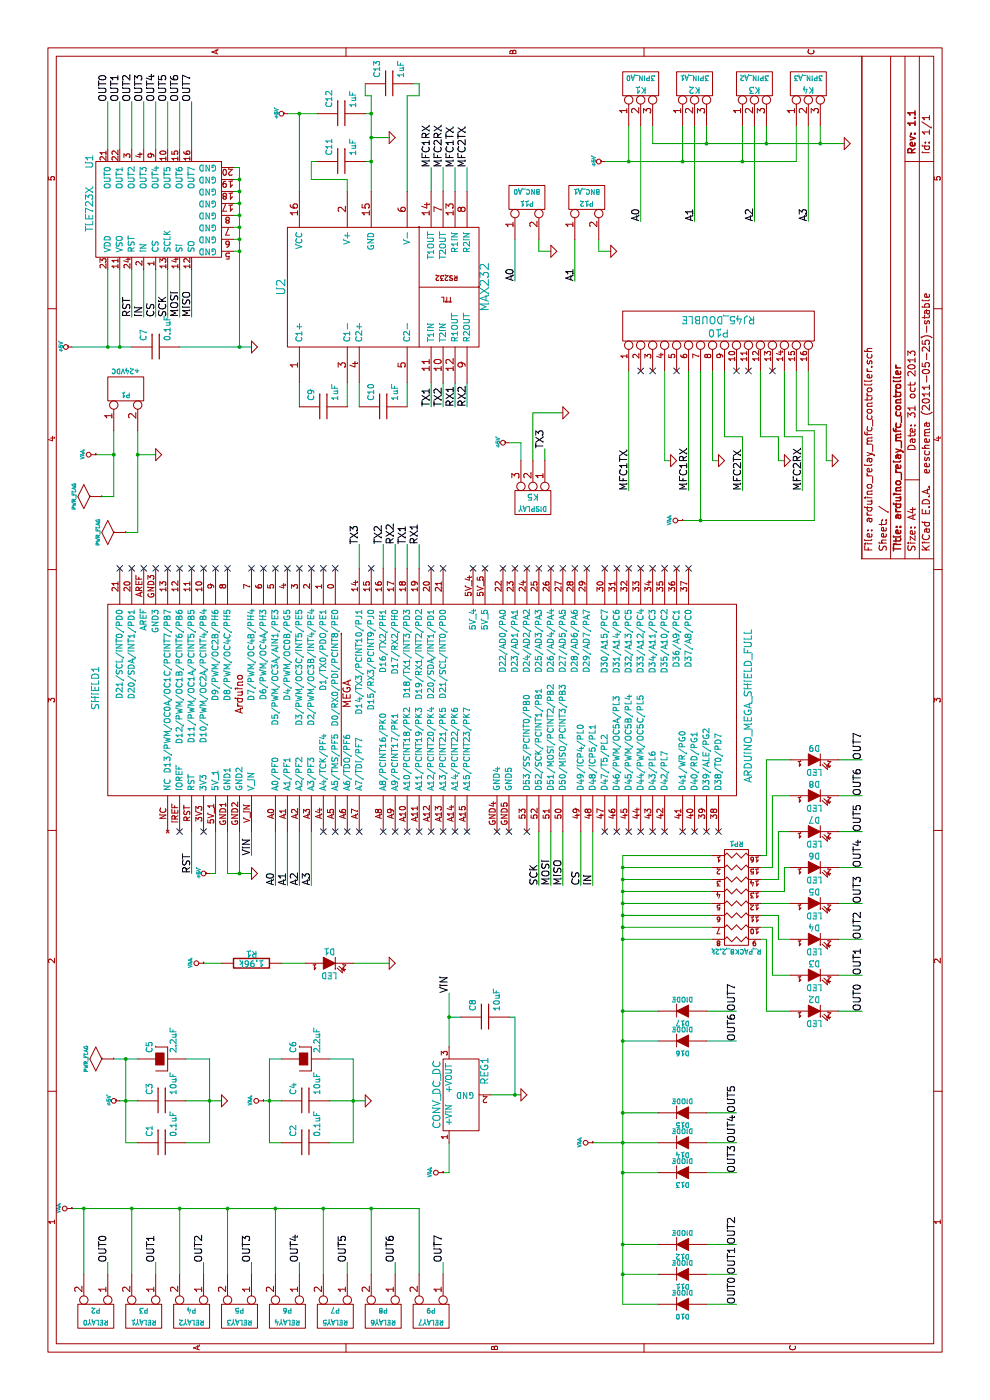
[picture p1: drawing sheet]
EESchema Schematic File Version 2  date Thu 31 Oct 2013 03:44:18 PM EDT
LIBS:power
LIBS:device
LIBS:transistors
LIBS:conn
LIBS:linear
LIBS:regul
LIBS:74xx
LIBS:cmos4000
LIBS:adc-dac
LIBS:memory
LIBS:xilinx
LIBS:special
LIBS:microcontrollers
LIBS:dsp
LIBS:microchip
LIBS:analog_switches
LIBS:motorola
LIBS:texas
LIBS:intel
LIBS:audio
LIBS:interface
LIBS:digital-audio
LIBS:philips
LIBS:display
LIBS:cypress
LIBS:siliconi
LIBS:opto
LIBS:atmel
LIBS:contrib
LIBS:valves
LIBS:arduino_relay_mfc_controller
LIBS:arduino_relay_mfc_controller-cache
EELAYER 25  0
EELAYER END
$Descr A4 11700 8267
encoding utf-8
Sheet 1 1
Title "arduino_relay_mfc_controller"
Date "31 oct 2013"
Rev "1.1"
Comp ""
Comment1 ""
Comment2 ""
Comment3 ""
Comment4 ""
$EndDescr
Wire Wire Line
	8250 4700 8250 4450
Wire Wire Line
	8250 4450 7850 4450
Wire Wire Line
	7850 4550 7950 4550
Wire Wire Line
	6950 3000 7150 3000
Wire Wire Line
	4300 2500 4750 2500
Wire Wire Line
	4300 2300 4750 2300
Wire Wire Line
	3000 5900 3000 6150
Wire Wire Line
	2150 5900 2150 6150
Wire Wire Line
	1300 5900 1300 6150
Wire Wire Line
	800  5900 800  6150
Wire Wire Line
	3000 5200 3000 5500
Wire Wire Line
	2150 4950 2150 5500
Wire Wire Line
	1300 5200 1300 5500
Wire Wire Line
	800  5500 800  5200
Wire Wire Line
	8100 6800 7350 6800
Wire Wire Line
	8100 6800 8100 6650
Wire Wire Line
	8100 6650 8600 6650
Wire Wire Line
	8050 6500 7850 6500
Wire Wire Line
	8050 6500 8050 6350
Wire Wire Line
	8050 6350 8600 6350
Wire Wire Line
	8600 5950 7850 5950
Wire Wire Line
	8600 5750 7600 5750
Wire Wire Line
	8600 5250 7600 5250
Connection ~ 2550 4300
Wire Wire Line
	2550 4300 3200 4300
Wire Wire Line
	3200 4300 3200 4250
Wire Wire Line
	2150 3750 1900 3750
Wire Wire Line
	1900 3750 1900 3700
Wire Wire Line
	4550 2100 4750 2100
Wire Wire Line
	7850 6500 7850 6550
Wire Wire Line
	7850 5600 7850 5550
Connection ~ 10550 3100
Wire Wire Line
	10550 3100 10550 3250
Wire Wire Line
	10100 2500 10750 2500
Connection ~ 10350 3100
Wire Wire Line
	10350 3100 10350 3050
Wire Wire Line
	11000 3050 10900 3050
Wire Wire Line
	10900 3050 10900 3100
Wire Wire Line
	10900 3100 10100 3100
Wire Wire Line
	8300 3000 8500 3000
Wire Wire Line
	8300 2500 8500 2500
Wire Wire Line
	10100 3800 10300 3800
Wire Wire Line
	10100 3600 10300 3600
Wire Wire Line
	8500 3800 8300 3800
Wire Wire Line
	8500 3600 8300 3600
Wire Wire Line
	6950 3400 7150 3400
Wire Wire Line
	6950 3200 7150 3200
Wire Wire Line
	9700 4300 9350 4300
Wire Wire Line
	9600 4600 9600 4500
Wire Wire Line
	9600 4500 9700 4500
Wire Wire Line
	3650 2350 3650 2550
Connection ~ 2850 1050
Wire Wire Line
	2850 1150 2850 950 
Wire Wire Line
	10650 6750 9850 6750
Wire Wire Line
	10650 5800 9850 5800
Connection ~ 10500 6850
Wire Wire Line
	10500 6850 10650 6850
Connection ~ 10500 5900
Wire Wire Line
	10650 5900 10500 5900
Connection ~ 10350 6200
Wire Wire Line
	10650 6200 10350 6200
Connection ~ 10350 5250
Wire Wire Line
	10350 5250 10650 5250
Wire Wire Line
	2850 2750 2850 2950
Wire Wire Line
	2850 2950 2150 2950
Wire Wire Line
	2850 2350 2850 2250
Wire Wire Line
	2850 2250 2150 2250
Wire Wire Line
	2500 2750 2500 3050
Wire Wire Line
	2850 1550 2850 1750
Wire Wire Line
	2850 1750 2150 1750
Wire Wire Line
	2500 1550 2500 1850
Connection ~ 2500 1050
Wire Wire Line
	2150 1150 2150 1050
Wire Wire Line
	5350 7000 5350 7200
Wire Wire Line
	4750 7000 4750 7200
Wire Wire Line
	4150 7000 4150 7200
Wire Wire Line
	3550 7000 3550 7200
Wire Wire Line
	3850 6600 3850 6500
Wire Wire Line
	3850 6500 4050 6500
Wire Wire Line
	4050 6500 4050 6350
Wire Wire Line
	3250 6600 3250 6400
Wire Wire Line
	3250 6400 3850 6400
Wire Wire Line
	3850 6400 3850 6350
Wire Wire Line
	4450 6600 4450 6550
Wire Wire Line
	4450 6550 4250 6550
Wire Wire Line
	4250 6550 4250 6350
Wire Wire Line
	5050 6600 5050 6450
Wire Wire Line
	5050 6450 4450 6450
Wire Wire Line
	4450 6450 4450 6350
Connection ~ 3850 5200
Wire Wire Line
	3850 5200 3850 5950
Connection ~ 4050 5200
Wire Wire Line
	4050 5200 4050 5950
Connection ~ 4250 5200
Wire Wire Line
	4250 5200 4250 5950
Connection ~ 4450 5200
Wire Wire Line
	4450 5200 4450 5950
Connection ~ 1050 5200
Connection ~ 1900 5200
Connection ~ 3000 5200
Connection ~ 2150 5200
Connection ~ 1600 3100
Wire Wire Line
	1600 3100 1050 3100
Connection ~ 1600 2300
Wire Wire Line
	1600 2300 1050 2300
Connection ~ 1600 1500
Wire Wire Line
	1600 1500 1050 1500
Connection ~ 1600 700 
Wire Wire Line
	1050 700  1600 700 
Wire Wire Line
	1050 3700 1150 3700
Wire Wire Line
	1050 2900 1150 2900
Wire Wire Line
	1050 2100 1150 2100
Wire Wire Line
	1050 1300 1150 1300
Wire Wire Line
	10450 1600 10850 1600
Wire Wire Line
	10450 1400 10850 1400
Wire Wire Line
	10450 1200 10850 1200
Wire Wire Line
	10450 1000 10850 1000
Connection ~ 10200 2000
Wire Wire Line
	10200 1950 10200 2000
Connection ~ 10000 2000
Wire Wire Line
	10000 2000 10000 1950
Connection ~ 9800 2000
Wire Wire Line
	9800 2000 9800 1950
Connection ~ 9600 2000
Wire Wire Line
	9600 2000 9600 1950
Wire Wire Line
	8800 1500 8800 2100
Connection ~ 8800 900 
Wire Wire Line
	8800 900  9450 900 
Wire Wire Line
	9450 1100 9050 1100
Wire Wire Line
	9450 1200 9050 1200
Wire Wire Line
	9450 1400 9050 1400
Wire Wire Line
	9450 1600 9050 1600
Wire Wire Line
	4750 4850 4300 4850
Wire Wire Line
	4750 4600 4300 4600
Connection ~ 7900 1150
Wire Wire Line
	7250 1050 7250 1150
Wire Wire Line
	7250 1150 8100 1150
Wire Wire Line
	7900 1300 7900 1150
Connection ~ 4400 2000
Wire Wire Line
	4750 2000 4400 2000
Wire Wire Line
	4400 2100 4400 1900
Wire Wire Line
	4400 1900 4750 1900
Wire Wire Line
	7900 800  7900 950 
Wire Wire Line
	8100 950  7550 950 
Wire Wire Line
	7550 950  7550 850 
Connection ~ 7900 950 
Wire Wire Line
	4750 4500 4300 4500
Wire Wire Line
	4750 4700 4300 4700
Wire Wire Line
	4750 4950 4300 4950
Wire Wire Line
	9450 1500 9050 1500
Wire Wire Line
	9450 1300 9050 1300
Wire Wire Line
	4750 1600 4400 1600
Wire Wire Line
	9450 1000 8800 1000
Wire Wire Line
	8800 1100 8800 600 
Connection ~ 8800 1000
Wire Wire Line
	10300 1950 10300 2000
Wire Wire Line
	10300 2000 8800 2000
Connection ~ 8800 2000
Wire Wire Line
	9700 2000 9700 1950
Connection ~ 9700 2000
Wire Wire Line
	9900 2000 9900 1950
Connection ~ 9900 2000
Wire Wire Line
	10100 2000 10100 1950
Connection ~ 10100 2000
Wire Wire Line
	10450 900  10850 900 
Wire Wire Line
	10450 1100 10850 1100
Wire Wire Line
	10450 1300 10850 1300
Wire Wire Line
	10450 1500 10850 1500
Wire Wire Line
	1050 900  1150 900 
Wire Wire Line
	1050 1700 1150 1700
Wire Wire Line
	1050 2500 1150 2500
Wire Wire Line
	1050 3300 1150 3300
Wire Wire Line
	1600 600  1600 3500
Wire Wire Line
	1600 3500 1050 3500
Wire Wire Line
	1600 1100 1050 1100
Connection ~ 1600 1100
Wire Wire Line
	1600 1900 1050 1900
Connection ~ 1600 1900
Wire Wire Line
	1600 2700 1050 2700
Connection ~ 1600 2700
Connection ~ 2400 5200
Connection ~ 1300 5200
Wire Wire Line
	800  5200 4550 5200
Wire Wire Line
	4550 5200 4550 5950
Connection ~ 3250 5200
Wire Wire Line
	4350 5200 4350 5950
Connection ~ 4350 5200
Wire Wire Line
	4150 5200 4150 5950
Connection ~ 4150 5200
Wire Wire Line
	3950 5200 3950 5950
Connection ~ 3950 5200
Wire Wire Line
	4550 6350 4550 6400
Wire Wire Line
	4550 6400 5350 6400
Wire Wire Line
	5350 6400 5350 6600
Wire Wire Line
	4350 6350 4350 6500
Wire Wire Line
	4350 6500 4750 6500
Wire Wire Line
	4750 6500 4750 6600
Wire Wire Line
	4150 6350 4150 6600
Wire Wire Line
	3950 6350 3950 6450
Wire Wire Line
	3950 6450 3550 6450
Wire Wire Line
	3550 6450 3550 6600
Wire Wire Line
	3250 7000 3250 7200
Wire Wire Line
	3850 7000 3850 7200
Wire Wire Line
	4450 7000 4450 7200
Wire Wire Line
	5050 7000 5050 7200
Wire Wire Line
	2500 1000 2500 1150
Wire Wire Line
	2150 1050 2850 1050
Wire Wire Line
	2150 1750 2150 1550
Connection ~ 2500 1750
Wire Wire Line
	2500 2200 2500 2350
Wire Wire Line
	2150 2250 2150 2350
Connection ~ 2500 2250
Wire Wire Line
	2150 2950 2150 2750
Connection ~ 2500 2950
Wire Wire Line
	10650 6650 10350 6650
Wire Wire Line
	10350 6650 10350 5050
Wire Wire Line
	10350 5700 10650 5700
Connection ~ 10350 5700
Wire Wire Line
	10650 5450 10500 5450
Wire Wire Line
	10500 5450 10500 7050
Wire Wire Line
	10500 6400 10650 6400
Connection ~ 10500 6400
Wire Wire Line
	10650 5350 9850 5350
Wire Wire Line
	10650 6300 9850 6300
Wire Wire Line
	4750 1800 4400 1800
Wire Wire Line
	4400 1800 4400 1750
Wire Wire Line
	3650 1850 3650 1700
Wire Wire Line
	3650 2950 3650 3250
Wire Wire Line
	9700 5000 9600 5000
Wire Wire Line
	9600 5000 9600 5100
Wire Wire Line
	9700 4800 9350 4800
Wire Wire Line
	6950 3300 7150 3300
Wire Wire Line
	6950 3500 7150 3500
Wire Wire Line
	8500 3700 8300 3700
Wire Wire Line
	8500 3900 8300 3900
Wire Wire Line
	10100 3700 10300 3700
Wire Wire Line
	10100 3900 10300 3900
Wire Wire Line
	8300 2900 8500 2900
Wire Wire Line
	8300 3400 8500 3400
Wire Wire Line
	10750 3100 10750 3050
Connection ~ 10750 3100
Wire Wire Line
	10100 2900 10200 2900
Wire Wire Line
	10200 2900 10200 2600
Wire Wire Line
	10200 2600 10350 2600
Wire Wire Line
	10350 2600 10350 2650
Wire Wire Line
	10100 3400 10900 3400
Wire Wire Line
	10900 3400 10900 3500
Wire Wire Line
	10900 3500 11000 3500
Wire Wire Line
	11000 3500 11000 3450
Wire Wire Line
	10750 2650 10750 2400
Connection ~ 10750 2500
Wire Wire Line
	7350 6800 7350 5700
Connection ~ 7350 5850
Wire Wire Line
	7850 5950 7850 6000
Wire Wire Line
	7850 6950 7850 6900
Wire Wire Line
	2550 4350 2550 4100
Wire Wire Line
	3400 3750 2950 3750
Wire Wire Line
	3200 3850 3200 3750
Connection ~ 3200 3750
Wire Wire Line
	7850 5550 8600 5550
Wire Wire Line
	8600 5850 7350 5850
Wire Wire Line
	8600 6050 8050 6050
Wire Wire Line
	8050 6050 8050 6200
Wire Wire Line
	8050 6200 7600 6200
Wire Wire Line
	8600 6550 8050 6550
Wire Wire Line
	8050 6550 8050 6700
Wire Wire Line
	8050 6700 7600 6700
Wire Wire Line
	8600 6750 8150 6750
Wire Wire Line
	8150 6750 8150 6900
Wire Wire Line
	8150 6900 7850 6900
Wire Wire Line
	1050 5200 1050 5500
Wire Wire Line
	1900 5200 1900 5500
Wire Wire Line
	2400 5200 2400 5500
Wire Wire Line
	3250 5200 3250 5500
Wire Wire Line
	1050 5900 1050 6150
Wire Wire Line
	1900 5900 1900 6150
Wire Wire Line
	2400 5900 2400 6150
Wire Wire Line
	3250 5900 3250 6150
Wire Wire Line
	4300 2400 4750 2400
Wire Wire Line
	4300 2600 4750 2600
Wire Wire Line
	7850 4350 8000 4350
Wire Wire Line
	8000 4350 8000 4250
$Comp
L GND #PWR01
U 1 1
P 8250 4700
F 0 "#PWR01" H 8250 4700 30  0001 C CNN
F 1 "GND" H 8250 4630 30  0001 C CNN
	1    8250 4700
	1    0    0    -1  
$EndComp
$Comp
L +5V #PWR02
U 1 1
P 8000 4250
F 0 "#PWR02" H 8000 4340 20  0001 C CNN
F 1 "+5V" H 8000 4340 30  0000 C CNN
	1    8000 4250
	1    0    0    -1  
$EndComp
Text Label 7950 4550 0    60   ~ 0
TX3
$Comp
L CONN_3 K5
U 1 1
P 7500 4450
F 0 "K5" V 7450 4450 50  0000 C CNN
F 1 "DISPLAY" V 7550 4450 40  0000 C CNN
	1    7500 4450
	-1   0    0    1   
$EndComp
Text Label 7150 3000 0    60   ~ 0
TX3
NoConn ~ 6950 4200
NoConn ~ 6950 4300
NoConn ~ 6950 4400
NoConn ~ 6950 4500
Text Label 4300 2600 0    60   ~ 0
A3
Text Label 4300 2500 0    60   ~ 0
A2
Text Label 4300 2400 0    60   ~ 0
A1
Text Label 4300 2300 0    60   ~ 0
A0
$Comp
L DIODE D17
U 1 1
P 3250 5700
F 0 "D17" H 3250 5800 40  0000 C CNN
F 1 "DIODE" H 3250 5600 40  0000 C CNN
	1    3250 5700
	0    -1   -1   0   
$EndComp
$Comp
L DIODE D16
U 1 1
P 3000 5700
F 0 "D16" H 3000 5800 40  0000 C CNN
F 1 "DIODE" H 3000 5600 40  0000 C CNN
	1    3000 5700
	0    -1   -1   0   
$EndComp
$Comp
L DIODE D15
U 1 1
P 2400 5700
F 0 "D15" H 2400 5800 40  0000 C CNN
F 1 "DIODE" H 2400 5600 40  0000 C CNN
	1    2400 5700
	0    -1   -1   0   
$EndComp
$Comp
L DIODE D14
U 1 1
P 2150 5700
F 0 "D14" H 2150 5800 40  0000 C CNN
F 1 "DIODE" H 2150 5600 40  0000 C CNN
	1    2150 5700
	0    -1   -1   0   
$EndComp
$Comp
L DIODE D13
U 1 1
P 1900 5700
F 0 "D13" H 1900 5800 40  0000 C CNN
F 1 "DIODE" H 1900 5600 40  0000 C CNN
	1    1900 5700
	0    -1   -1   0   
$EndComp
$Comp
L DIODE D12
U 1 1
P 1300 5700
F 0 "D12" H 1300 5800 40  0000 C CNN
F 1 "DIODE" H 1300 5600 40  0000 C CNN
	1    1300 5700
	0    -1   -1   0   
$EndComp
$Comp
L DIODE D11
U 1 1
P 1050 5700
F 0 "D11" H 1050 5800 40  0000 C CNN
F 1 "DIODE" H 1050 5600 40  0000 C CNN
	1    1050 5700
	0    -1   -1   0   
$EndComp
$Comp
L DIODE D10
U 1 1
P 800 5700
F 0 "D10" H 800 5800 40  0000 C CNN
F 1 "DIODE" H 800 5600 40  0000 C CNN
	1    800  5700
	0    -1   -1   0   
$EndComp
NoConn ~ 8600 6450
NoConn ~ 8600 6250
NoConn ~ 8600 6150
NoConn ~ 8600 5650
NoConn ~ 8600 5450
NoConn ~ 8600 5350
$Comp
L CONN_16 P10
U 1 1
P 8950 6000
F 0 "P10" V 8920 6000 60  0000 C CNN
F 1 "RJ45_DOUBLE" V 9030 6000 60  0000 C CNN
	1    8950 6000
	1    0    0    -1  
$EndComp
$Comp
L C C8
U 1 1
P 3200 4050
F 0 "C8" H 3250 4150 50  0000 L CNN
F 1 "10uF" H 3250 3950 50  0000 L CNN
	1    3200 4050
	1    0    0    -1  
$EndComp
Text Label 3400 3750 0    60   ~ 0
VIN
$Comp
L VAA #PWR2
U 1 1
P 1900 3700
F 0 "#PWR2" H 1900 3760 30  0001 C CNN
F 1 "VAA" H 1900 3810 30  0000 C CNN
	1    1900 3700
	1    0    0    -1  
$EndComp
$Comp
L GND #PWR03
U 1 1
P 2550 4350
F 0 "#PWR03" H 2550 4350 30  0001 C CNN
F 1 "GND" H 2550 4280 30  0001 C CNN
	1    2550 4350
	1    0    0    -1  
$EndComp
$Comp
L CONV_DC_DC REG1
U 1 1
P 2550 3750
F 0 "REG1" H 2750 3450 60  0000 C CNN
F 1 "CONV_DC_DC" H 2550 3850 60  0000 C CNN
	1    2550 3750
	1    0    0    -1  
$EndComp
Text Label 4550 2100 0    60   ~ 0
VIN
$Comp
L GND #PWR04
U 1 1
P 7850 6950
F 0 "#PWR04" H 7850 6950 30  0001 C CNN
F 1 "GND" H 7850 6880 30  0001 C CNN
	1    7850 6950
	1    0    0    -1  
$EndComp
$Comp
L GND #PWR05
U 1 1
P 7850 6550
F 0 "#PWR05" H 7850 6550 30  0001 C CNN
F 1 "GND" H 7850 6480 30  0001 C CNN
	1    7850 6550
	1    0    0    -1  
$EndComp
$Comp
L GND #PWR06
U 1 1
P 7850 5600
F 0 "#PWR06" H 7850 5600 30  0001 C CNN
F 1 "GND" H 7850 5530 30  0001 C CNN
	1    7850 5600
	1    0    0    -1  
$EndComp
$Comp
L GND #PWR07
U 1 1
P 7850 6000
F 0 "#PWR07" H 7850 6000 30  0001 C CNN
F 1 "GND" H 7850 5930 30  0001 C CNN
	1    7850 6000
	1    0    0    -1  
$EndComp
$Comp
L VAA #PWR13
U 1 1
P 7350 5700
F 0 "#PWR13" H 7350 5760 30  0001 C CNN
F 1 "VAA" H 7350 5810 30  0000 C CNN
	1    7350 5700
	1    0    0    -1  
$EndComp
Text Label 7600 6700 0    60   ~ 0
MFC2RX
Text Label 7600 5750 0    60   ~ 0
MFC1RX
Text Label 7600 6200 0    60   ~ 0
MFC2TX
Text Label 7600 5250 0    60   ~ 0
MFC1TX
$Comp
L +5V #PWR08
U 1 1
P 10750 2400
F 0 "#PWR08" H 10750 2490 20  0001 C CNN
F 1 "+5V" H 10750 2490 30  0000 C CNN
	1    10750 2400
	1    0    0    -1  
$EndComp
$Comp
L GND #PWR09
U 1 1
P 10550 3250
F 0 "#PWR09" H 10550 3250 30  0001 C CNN
F 1 "GND" H 10550 3180 30  0001 C CNN
	1    10550 3250
	1    0    0    -1  
$EndComp
$Comp
L C C13
U 1 1
P 11000 3250
F 0 "C13" H 11050 3350 50  0000 L CNN
F 1 "1uF" H 11050 3150 50  0000 L CNN
	1    11000 3250
	1    0    0    -1  
$EndComp
$Comp
L C C12
U 1 1
P 10750 2850
F 0 "C12" H 10800 2950 50  0000 L CNN
F 1 "1uF" H 10800 2750 50  0000 L CNN
	1    10750 2850
	1    0    0    -1  
$EndComp
$Comp
L C C11
U 1 1
P 10350 2850
F 0 "C11" H 10400 2950 50  0000 L CNN
F 1 "1uF" H 10400 2750 50  0000 L CNN
	1    10350 2850
	1    0    0    -1  
$EndComp
$Comp
L C C10
U 1 1
P 8300 3200
F 0 "C10" H 8350 3300 50  0000 L CNN
F 1 "1uF" H 8350 3100 50  0000 L CNN
	1    8300 3200
	1    0    0    -1  
$EndComp
$Comp
L C C9
U 1 1
P 8300 2700
F 0 "C9" H 8350 2800 50  0000 L CNN
F 1 "1uF" H 8350 2600 50  0000 L CNN
	1    8300 2700
	1    0    0    -1  
$EndComp
Text Label 10300 3900 0    60   ~ 0
MFC2TX
Text Label 10300 3800 0    60   ~ 0
MFC1TX
Text Label 10300 3700 0    60   ~ 0
MFC2RX
Text Label 10300 3600 0    60   ~ 0
MFC1RX
Text Label 8300 3900 0    60   ~ 0
RX2
Text Label 8300 3800 0    60   ~ 0
RX1
Text Label 8300 3700 0    60   ~ 0
TX2
Text Label 8300 3600 0    60   ~ 0
TX1
Text Label 7150 3500 0    60   ~ 0
RX1
Text Label 7150 3400 0    60   ~ 0
TX1
Text Label 7150 3300 0    60   ~ 0
RX2
Text Label 7150 3200 0    60   ~ 0
TX2
$Comp
L MAX232 U2
U 1 1
P 9300 3200
F 0 "U2" H 9300 4050 70  0000 C CNN
F 1 "MAX232" H 9300 2350 70  0000 C CNN
	1    9300 3200
	1    0    0    -1  
$EndComp
Text Label 9350 4800 0    60   ~ 0
A1
Text Label 9350 4300 0    60   ~ 0
A0
$Comp
L GND #PWR010
U 1 1
P 9600 5100
F 0 "#PWR010" H 9600 5100 30  0001 C CNN
F 1 "GND" H 9600 5030 30  0001 C CNN
	1    9600 5100
	1    0    0    -1  
$EndComp
$Comp
L GND #PWR011
U 1 1
P 9600 4600
F 0 "#PWR011" H 9600 4600 30  0001 C CNN
F 1 "GND" H 9600 4530 30  0001 C CNN
	1    9600 4600
	1    0    0    -1  
$EndComp
$Comp
L CONN_2 P12
U 1 1
P 10050 4900
F 0 "P12" V 10000 4900 40  0000 C CNN
F 1 "BNC_A1" V 10100 4900 40  0000 C CNN
	1    10050 4900
	1    0    0    -1  
$EndComp
$Comp
L CONN_2 P11
U 1 1
P 10050 4400
F 0 "P11" V 10000 4400 40  0000 C CNN
F 1 "BNC_A0" V 10100 4400 40  0000 C CNN
	1    10050 4400
	1    0    0    -1  
$EndComp
$Comp
L TLE723X U1
U 1 1
P 9950 1250
F 0 "U1" H 10350 1750 60  0000 C CNN
F 1 "TLE723X" H 9950 1750 60  0000 C CNN
	1    9950 1250
	1    0    0    -1  
$EndComp
$Comp
L GND #PWR012
U 1 1
P 3650 3250
F 0 "#PWR012" H 3650 3250 30  0001 C CNN
F 1 "GND" H 3650 3180 30  0001 C CNN
	1    3650 3250
	1    0    0    -1  
$EndComp
$Comp
L VAA #PWR9
U 1 1
P 3650 1700
F 0 "#PWR9" H 3650 1760 30  0001 C CNN
F 1 "VAA" H 3650 1810 30  0000 C CNN
	1    3650 1700
	1    0    0    -1  
$EndComp
$Comp
L R R1
U 1 1
P 3650 2100
F 0 "R1" V 3730 2100 50  0000 C CNN
F 1 "1.96k" V 3650 2100 50  0000 C CNN
	1    3650 2100
	1    0    0    -1  
$EndComp
$Comp
L LED D1
U 1 1
P 3650 2750
F 0 "D1" H 3650 2850 50  0000 C CNN
F 1 "LED" H 3650 2650 50  0000 C CNN
	1    3650 2750
	0    1    1    0   
$EndComp
$Comp
L PWR_FLAG #FLG013
U 1 1
P 2850 950
F 0 "#FLG013" H 2850 1220 30  0001 C CNN
F 1 "PWR_FLAG" H 2850 1180 30  0000 C CNN
	1    2850 950 
	1    0    0    -1  
$EndComp
NoConn ~ 6950 1800
Text Label 9850 6750 0    60   ~ 0
A3
Text Label 9850 6300 0    60   ~ 0
A2
Text Label 9850 5800 0    60   ~ 0
A1
Text Label 9850 5350 0    60   ~ 0
A0
$Comp
L +5V #PWR014
U 1 1
P 10350 5050
F 0 "#PWR014" H 10350 5140 20  0001 C CNN
F 1 "+5V" H 10350 5140 30  0000 C CNN
	1    10350 5050
	1    0    0    -1  
$EndComp
$Comp
L GND #PWR015
U 1 1
P 10500 7050
F 0 "#PWR015" H 10500 7050 30  0001 C CNN
F 1 "GND" H 10500 6980 30  0001 C CNN
	1    10500 7050
	1    0    0    -1  
$EndComp
$Comp
L CONN_3 K3
U 1 1
P 11000 6300
F 0 "K3" V 10950 6300 50  0000 C CNN
F 1 "3PIN_A2" V 11050 6300 40  0000 C CNN
	1    11000 6300
	1    0    0    -1  
$EndComp
$Comp
L CONN_3 K4
U 1 1
P 11000 6750
F 0 "K4" V 10950 6750 50  0000 C CNN
F 1 "3PIN_A3" V 11050 6750 40  0000 C CNN
	1    11000 6750
	1    0    0    -1  
$EndComp
$Comp
L CONN_3 K2
U 1 1
P 11000 5800
F 0 "K2" V 10950 5800 50  0000 C CNN
F 1 "3PIN_A1" V 11050 5800 40  0000 C CNN
	1    11000 5800
	1    0    0    -1  
$EndComp
$Comp
L CONN_3 K1
U 1 1
P 11000 5350
F 0 "K1" V 10950 5350 50  0000 C CNN
F 1 "3PIN_A0" V 11050 5350 40  0000 C CNN
	1    11000 5350
	1    0    0    -1  
$EndComp
$Comp
L VAA #PWR6
U 1 1
P 2500 2200
F 0 "#PWR6" H 2500 2260 30  0001 C CNN
F 1 "VAA" H 2500 2310 30  0000 C CNN
	1    2500 2200
	1    0    0    -1  
$EndComp
$Comp
L C C2
U 1 1
P 2150 2550
F 0 "C2" H 2200 2650 50  0000 L CNN
F 1 "0.1uF" H 2200 2450 50  0000 L CNN
	1    2150 2550
	1    0    0    -1  
$EndComp
$Comp
L C C4
U 1 1
P 2500 2550
F 0 "C4" H 2550 2650 50  0000 L CNN
F 1 "10uF" H 2550 2450 50  0000 L CNN
	1    2500 2550
	1    0    0    -1  
$EndComp
$Comp
L CAPAPOL C6
U 1 1
P 2850 2550
F 0 "C6" H 2900 2650 50  0000 L CNN
F 1 "2.2uF" H 2900 2450 50  0000 L CNN
	1    2850 2550
	1    0    0    -1  
$EndComp
$Comp
L GND #PWR016
U 1 1
P 2500 3050
F 0 "#PWR016" H 2500 3050 30  0001 C CNN
F 1 "GND" H 2500 2980 30  0001 C CNN
	1    2500 3050
	1    0    0    -1  
$EndComp
$Comp
L GND #PWR017
U 1 1
P 2500 1850
F 0 "#PWR017" H 2500 1850 30  0001 C CNN
F 1 "GND" H 2500 1780 30  0001 C CNN
	1    2500 1850
	1    0    0    -1  
$EndComp
$Comp
L CAPAPOL C5
U 1 1
P 2850 1350
F 0 "C5" H 2900 1450 50  0000 L CNN
F 1 "2.2uF" H 2900 1250 50  0000 L CNN
	1    2850 1350
	1    0    0    -1  
$EndComp
$Comp
L C C3
U 1 1
P 2500 1350
F 0 "C3" H 2550 1450 50  0000 L CNN
F 1 "10uF" H 2550 1250 50  0000 L CNN
	1    2500 1350
	1    0    0    -1  
$EndComp
$Comp
L C C1
U 1 1
P 2150 1350
F 0 "C1" H 2200 1450 50  0000 L CNN
F 1 "0.1uF" H 2200 1250 50  0000 L CNN
	1    2150 1350
	1    0    0    -1  
$EndComp
$Comp
L +5V #PWR018
U 1 1
P 2500 1000
F 0 "#PWR018" H 2500 1090 20  0001 C CNN
F 1 "+5V" H 2500 1090 30  0000 C CNN
	1    2500 1000
	1    0    0    -1  
$EndComp
Text Label 5350 7200 0    60   ~ 0
OUT7
Text Label 5050 7200 0    60   ~ 0
OUT6
Text Label 4750 7200 0    60   ~ 0
OUT5
Text Label 4450 7200 0    60   ~ 0
OUT4
Text Label 4150 7200 0    60   ~ 0
OUT3
Text Label 3850 7200 0    60   ~ 0
OUT2
Text Label 3550 7200 0    60   ~ 0
OUT1
Text Label 3250 7200 0    60   ~ 0
OUT0
$Comp
L LED D6
U 1 1
P 4450 6800
F 0 "D6" H 4450 6900 50  0000 C CNN
F 1 "LED" H 4450 6700 50  0000 C CNN
	1    4450 6800
	0    1    1    0   
$EndComp
$Comp
L LED D7
U 1 1
P 4750 6800
F 0 "D7" H 4750 6900 50  0000 C CNN
F 1 "LED" H 4750 6700 50  0000 C CNN
	1    4750 6800
	0    1    1    0   
$EndComp
$Comp
L LED D9
U 1 1
P 5350 6800
F 0 "D9" H 5350 6900 50  0000 C CNN
F 1 "LED" H 5350 6700 50  0000 C CNN
	1    5350 6800
	0    1    1    0   
$EndComp
$Comp
L LED D8
U 1 1
P 5050 6800
F 0 "D8" H 5050 6900 50  0000 C CNN
F 1 "LED" H 5050 6700 50  0000 C CNN
	1    5050 6800
	0    1    1    0   
$EndComp
$Comp
L LED D4
U 1 1
P 3850 6800
F 0 "D4" H 3850 6900 50  0000 C CNN
F 1 "LED" H 3850 6700 50  0000 C CNN
	1    3850 6800
	0    1    1    0   
$EndComp
$Comp
L LED D5
U 1 1
P 4150 6800
F 0 "D5" H 4150 6900 50  0000 C CNN
F 1 "LED" H 4150 6700 50  0000 C CNN
	1    4150 6800
	0    1    1    0   
$EndComp
$Comp
L LED D3
U 1 1
P 3550 6800
F 0 "D3" H 3550 6900 50  0000 C CNN
F 1 "LED" H 3550 6700 50  0000 C CNN
	1    3550 6800
	0    1    1    0   
$EndComp
$Comp
L LED D2
U 1 1
P 3250 6800
F 0 "D2" H 3250 6900 50  0000 C CNN
F 1 "LED" H 3250 6700 50  0000 C CNN
	1    3250 6800
	0    1    1    0   
$EndComp
$Comp
L R_PACK8 RP1
U 1 1
P 4200 6150
F 0 "RP1" H 4200 6600 40  0000 C CNN
F 1 "R_PACK8_2.2k" H 4200 5700 40  0000 C CNN
	1    4200 6150
	0    1    1    0   
$EndComp
Text Label 3250 6150 0    60   ~ 0
OUT7
Text Label 3000 6150 0    60   ~ 0
OUT6
Text Label 2400 6150 0    60   ~ 0
OUT5
Text Label 2150 6150 0    60   ~ 0
OUT4
Text Label 1900 6150 0    60   ~ 0
OUT3
Text Label 1300 6150 0    60   ~ 0
OUT2
Text Label 1050 6150 0    60   ~ 0
OUT1
Text Label 800  6150 0    60   ~ 0
OUT0
$Comp
L VAA #PWR3
U 1 1
P 2150 4950
F 0 "#PWR3" H 2150 5010 30  0001 C CNN
F 1 "VAA" H 2150 5060 30  0000 C CNN
	1    2150 4950
	1    0    0    -1  
$EndComp
$Comp
L VAA #PWR1
U 1 1
P 1600 600
F 0 "#PWR1" H 1600 660 30  0001 C CNN
F 1 "VAA" H 1600 710 30  0000 C CNN
	1    1600 600 
	1    0    0    -1  
$EndComp
Text Label 1150 3700 0    60   ~ 0
OUT7
Text Label 1150 3300 0    60   ~ 0
OUT6
Text Label 1150 2900 0    60   ~ 0
OUT5
Text Label 1150 2500 0    60   ~ 0
OUT4
Text Label 1150 2100 0    60   ~ 0
OUT3
Text Label 1150 1700 0    60   ~ 0
OUT2
Text Label 1150 1300 0    60   ~ 0
OUT1
Text Label 1150 900  0    60   ~ 0
OUT0
$Comp
L CONN_2 P6
U 1 1
P 700 2400
F 0 "P6" V 650 2400 40  0000 C CNN
F 1 "RELAY4" V 750 2400 40  0000 C CNN
	1    700  2400
	-1   0    0    1   
$EndComp
$Comp
L CONN_2 P7
U 1 1
P 700 2800
F 0 "P7" V 650 2800 40  0000 C CNN
F 1 "RELAY5" V 750 2800 40  0000 C CNN
	1    700  2800
	-1   0    0    1   
$EndComp
$Comp
L CONN_2 P9
U 1 1
P 700 3600
F 0 "P9" V 650 3600 40  0000 C CNN
F 1 "RELAY7" V 750 3600 40  0000 C CNN
	1    700  3600
	-1   0    0    1   
$EndComp
$Comp
L CONN_2 P8
U 1 1
P 700 3200
F 0 "P8" V 650 3200 40  0000 C CNN
F 1 "RELAY6" V 750 3200 40  0000 C CNN
	1    700  3200
	-1   0    0    1   
$EndComp
$Comp
L CONN_2 P4
U 1 1
P 700 1600
F 0 "P4" V 650 1600 40  0000 C CNN
F 1 "RELAY2" V 750 1600 40  0000 C CNN
	1    700  1600
	-1   0    0    1   
$EndComp
$Comp
L CONN_2 P5
U 1 1
P 700 2000
F 0 "P5" V 650 2000 40  0000 C CNN
F 1 "RELAY3" V 750 2000 40  0000 C CNN
	1    700  2000
	-1   0    0    1   
$EndComp
$Comp
L CONN_2 P3
U 1 1
P 700 1200
F 0 "P3" V 650 1200 40  0000 C CNN
F 1 "RELAY1" V 750 1200 40  0000 C CNN
	1    700  1200
	-1   0    0    1   
$EndComp
Text Label 10850 1600 0    60   ~ 0
OUT7
Text Label 10850 1500 0    60   ~ 0
OUT6
Text Label 10850 1400 0    60   ~ 0
OUT5
Text Label 10850 1300 0    60   ~ 0
OUT4
Text Label 10850 1200 0    60   ~ 0
OUT3
Text Label 10850 1100 0    60   ~ 0
OUT2
Text Label 10850 1000 0    60   ~ 0
OUT1
Text Label 10850 900  0    60   ~ 0
OUT0
$Comp
L CONN_2 P2
U 1 1
P 700 800
F 0 "P2" V 650 800 40  0000 C CNN
F 1 "RELAY0" V 750 800 40  0000 C CNN
	1    700  800 
	-1   0    0    1   
$EndComp
$Comp
L GND #PWR019
U 1 1
P 8800 2100
F 0 "#PWR019" H 8800 2100 30  0001 C CNN
F 1 "GND" H 8800 2030 30  0001 C CNN
	1    8800 2100
	1    0    0    -1  
$EndComp
$Comp
L C C7
U 1 1
P 8800 1300
F 0 "C7" H 8850 1400 50  0000 L CNN
F 1 "0.1uF" H 8850 1200 50  0000 L CNN
	1    8800 1300
	1    0    0    -1  
$EndComp
$Comp
L +5V #PWR020
U 1 1
P 8800 600
F 0 "#PWR020" H 8800 690 20  0001 C CNN
F 1 "+5V" H 8800 690 30  0000 C CNN
	1    8800 600 
	1    0    0    -1  
$EndComp
Text Label 9050 1100 0    60   ~ 0
RST
Text Label 4400 1600 0    60   ~ 0
RST
Text Label 9050 1200 0    60   ~ 0
IN
Text Label 9050 1300 0    60   ~ 0
CS
Text Label 9050 1400 0    60   ~ 0
SCK
Text Label 9050 1500 0    60   ~ 0
MOSI
Text Label 9050 1600 0    60   ~ 0
MISO
Text Label 4300 4950 0    60   ~ 0
IN
Text Label 4300 4850 0    60   ~ 0
CS
Text Label 4300 4700 0    60   ~ 0
MISO
Text Label 4300 4600 0    60   ~ 0
MOSI
Text Label 4300 4500 0    60   ~ 0
SCK
NoConn ~ 6950 2100
NoConn ~ 6950 2200
NoConn ~ 6950 4600
NoConn ~ 6950 4700
NoConn ~ 6950 4800
NoConn ~ 6950 4900
NoConn ~ 6950 5050
NoConn ~ 6950 5150
NoConn ~ 6950 5250
NoConn ~ 6950 5350
NoConn ~ 6950 5450
NoConn ~ 6950 5550
NoConn ~ 6950 5650
NoConn ~ 6950 5750
NoConn ~ 4750 6000
NoConn ~ 4750 5900
$Comp
L PWR_FLAG #FLG021
U 1 1
P 7250 1050
F 0 "#FLG021" H 7250 1320 30  0001 C CNN
F 1 "PWR_FLAG" H 7250 1280 30  0000 C CNN
	1    7250 1050
	1    0    0    -1  
$EndComp
$Comp
L PWR_FLAG #FLG022
U 1 1
P 7550 850
F 0 "#FLG022" H 7550 1120 30  0001 C CNN
F 1 "PWR_FLAG" H 7550 1080 30  0000 C CNN
	1    7550 850 
	1    0    0    -1  
$EndComp
$Comp
L GND #PWR023
U 1 1
P 7900 1300
F 0 "#PWR023" H 7900 1300 30  0001 C CNN
F 1 "GND" H 7900 1230 30  0001 C CNN
	1    7900 1300
	1    0    0    -1  
$EndComp
$Comp
L VAA #PWR18
U 1 1
P 7900 800
F 0 "#PWR18" H 7900 860 30  0001 C CNN
F 1 "VAA" H 7900 910 30  0000 C CNN
	1    7900 800 
	1    0    0    -1  
$EndComp
NoConn ~ 4750 4150
NoConn ~ 4750 4250
NoConn ~ 4750 4400
NoConn ~ 6950 3950
NoConn ~ 6950 4050
NoConn ~ 4750 5050
NoConn ~ 4750 5150
NoConn ~ 4750 5250
NoConn ~ 4750 5350
NoConn ~ 4750 5450
NoConn ~ 4750 5550
NoConn ~ 4750 5700
NoConn ~ 4750 5800
NoConn ~ 6950 3700
NoConn ~ 6950 3600
NoConn ~ 6950 3100
NoConn ~ 6950 2800
NoConn ~ 6950 2700
NoConn ~ 6950 2600
NoConn ~ 6950 2500
NoConn ~ 6950 2400
NoConn ~ 6950 2300
NoConn ~ 6950 1900
NoConn ~ 6950 1700
NoConn ~ 6950 1600
NoConn ~ 6950 1500
NoConn ~ 6950 1400
NoConn ~ 6950 1300
NoConn ~ 6950 1200
NoConn ~ 6950 1100
NoConn ~ 6950 1000
NoConn ~ 4750 3800
NoConn ~ 4750 3900
NoConn ~ 4750 3700
NoConn ~ 4750 3600
NoConn ~ 4750 3500
NoConn ~ 4750 3400
NoConn ~ 4750 3300
NoConn ~ 4750 3200
NoConn ~ 4750 3000
NoConn ~ 4750 2900
NoConn ~ 4750 2800
NoConn ~ 4750 2700
NoConn ~ 4750 1700
NoConn ~ 4750 1500
$Comp
L +5V #PWR024
U 1 1
P 4400 1750
F 0 "#PWR024" H 4400 1840 20  0001 C CNN
F 1 "+5V" H 4400 1840 30  0000 C CNN
	1    4400 1750
	1    0    0    -1  
$EndComp
$Comp
L GND #PWR025
U 1 1
P 4400 2100
F 0 "#PWR025" H 4400 2100 30  0001 C CNN
F 1 "GND" H 4400 2030 30  0001 C CNN
	1    4400 2100
	1    0    0    -1  
$EndComp
$Comp
L ARDUINO_MEGA_SHIELD_FULL SHIELD1
U 1 1
P 5900 3550
F 0 "SHIELD1" H 5950 6300 60  0000 C CNN
F 1 "ARDUINO_MEGA_SHIELD_FULL" H 5800 850 60  0000 C CNN
	1    5900 3550
	1    0    0    -1  
$EndComp
$Comp
L CONN_2 P1
U 1 1
P 8450 1050
F 0 "P1" V 8400 1050 40  0000 C CNN
F 1 "+24VDC" V 8600 1050 40  0000 C CNN
	1    8450 1050
	1    0    0    -1  
$EndComp
$EndSCHEMATC
